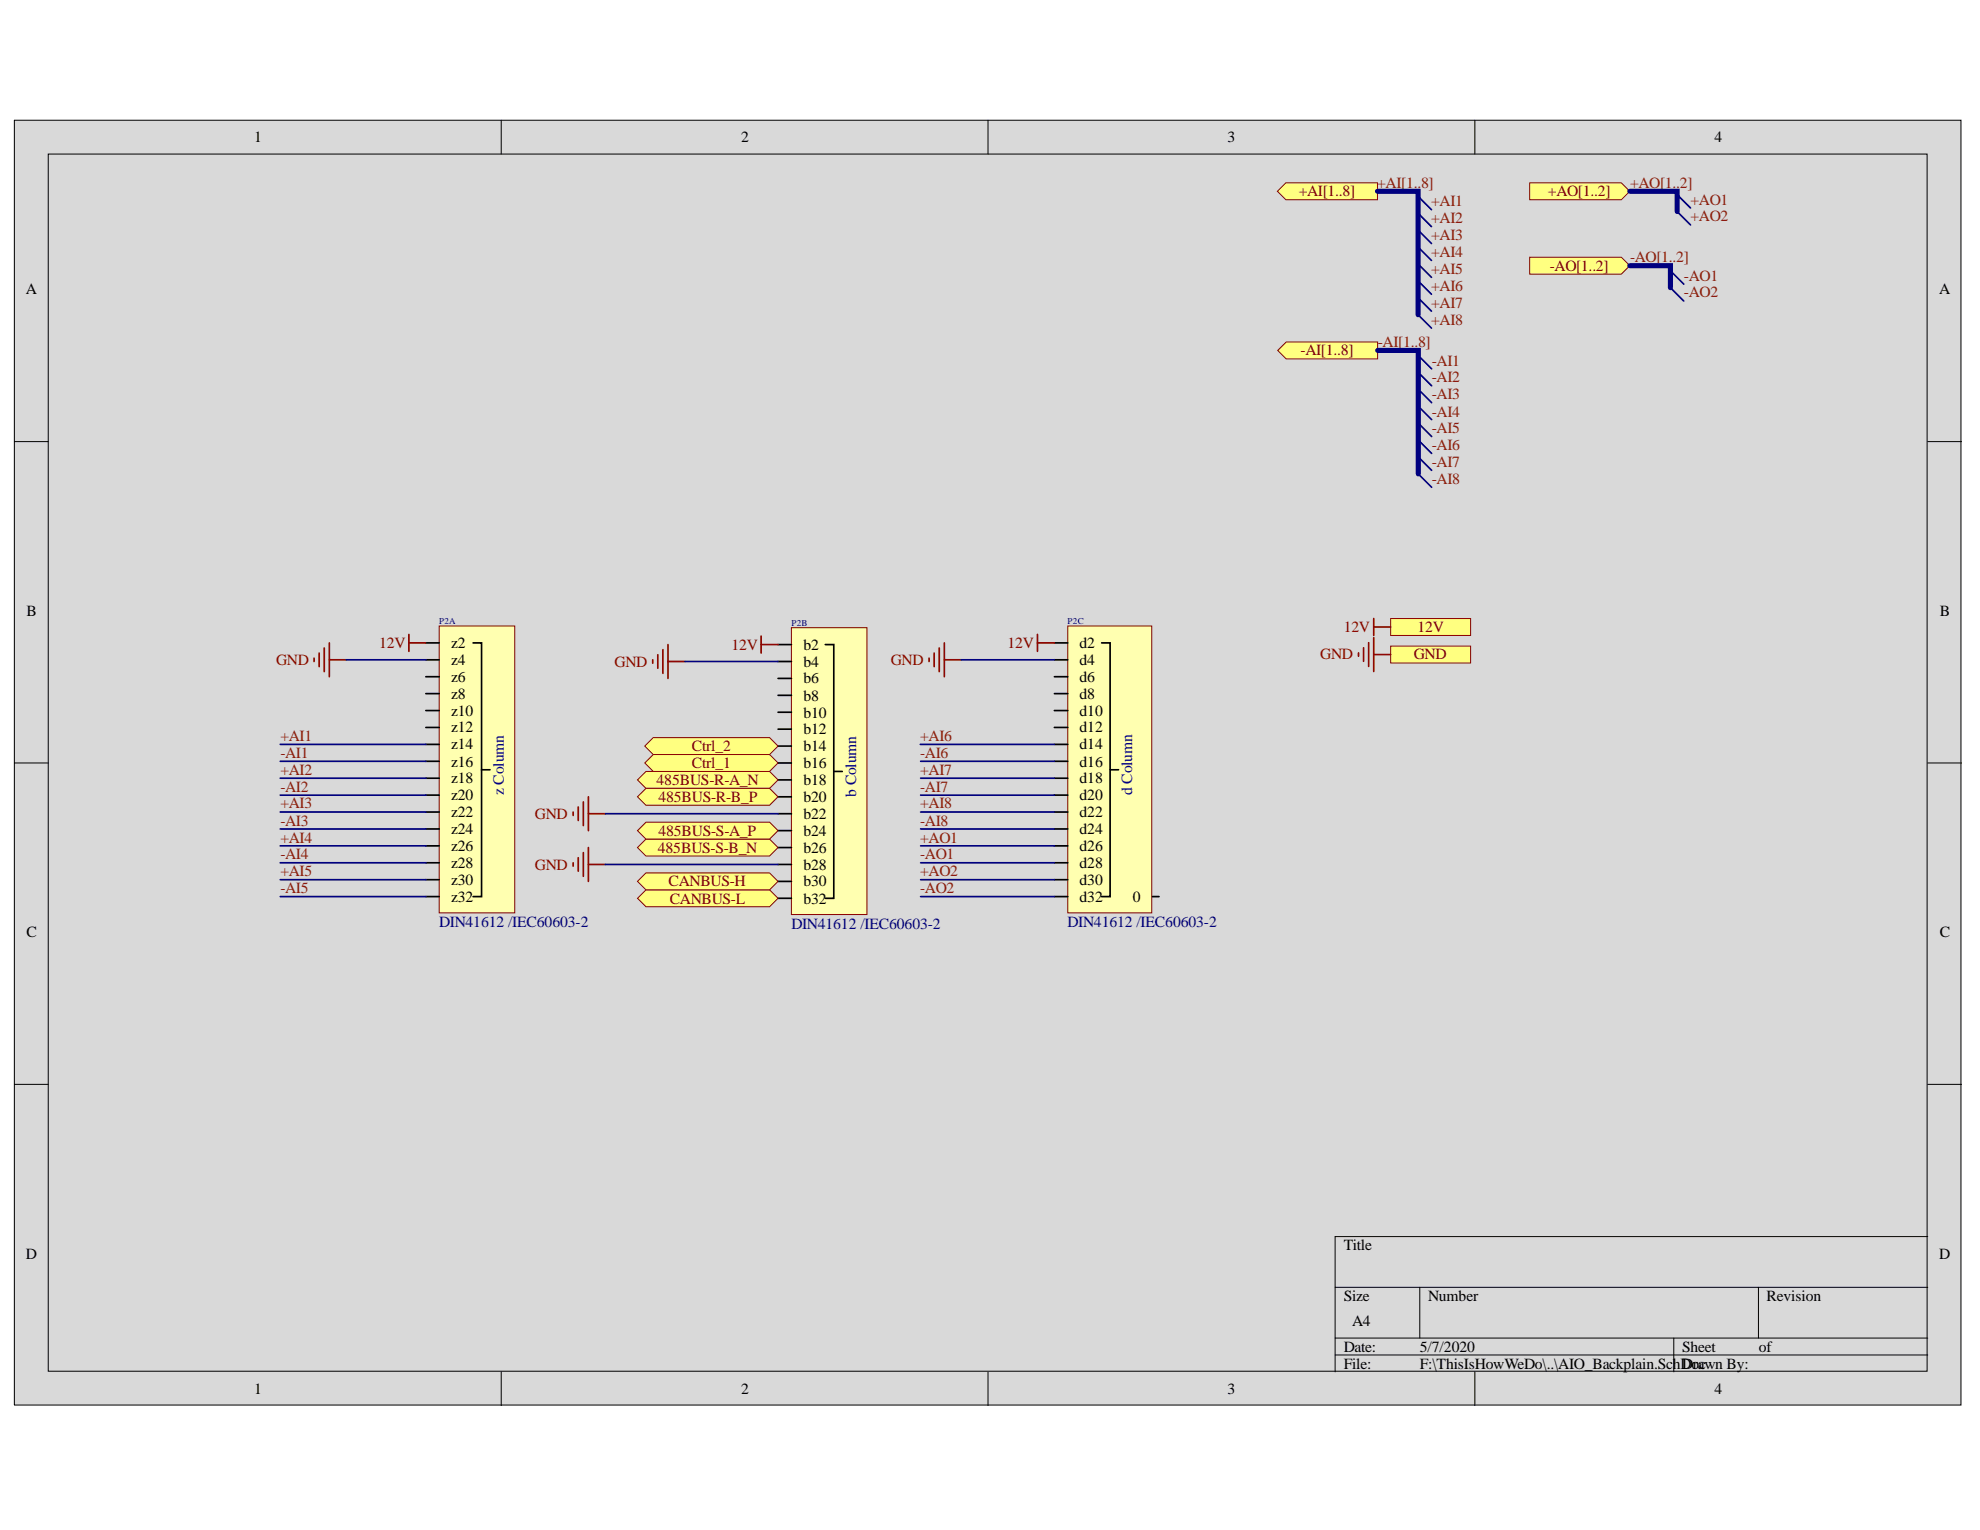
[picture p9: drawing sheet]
<svg xmlns="http://www.w3.org/2000/svg" width="279mm" height="216mm" viewBox="0 0 279 216" stroke-linecap="round" stroke-linejoin="round" font-family="sans-serif">
<g fill="#d9d9d9" stroke="#000" stroke-width=".14">
<path d="M2 17h274.7v181.3h-274.7z"/>
<path d="M6.8 21.7h265.1v171.8h-265.1z"/>
</g>
<g fill="none" stroke="#000" stroke-width=".14">
<path d="M70.7 17v4.7M139.4 17v4.7M208.1 17v4.7M2 62.3h4.8M272 62.3h4.8M2 107.7h4.8M272 107.7h4.8M2 153h4.8M272 153h4.8M272 174.5h-83.6v19.1M70.7 193.6v4.8M139.4 193.6v4.8"/>
<path d="M188.4 181.7h83.6M188.4 188.8h83.6M188.4 191.2h83.6M200.3 181.7v7.1M208.1 193.6v4.8M236.2 188.8v4.8M248.1 181.7v7.1"/>
</g>
<path d="M62 88.3h10.6v40.5h-10.6z" fill="#ffffb0" stroke="#800000" stroke-width=".14"/>
<g fill="none" stroke="#000" stroke-width=".24">
<path d="M60.1 90.7h1.9M60.1 93.1h1.9M60.1 95.5h1.9M60.1 97.9h1.9M66.8 90.7h1.2v35.8h-1.2M60.1 100.3h1.9M60.1 102.7h1.9M60.1 105h1.9M60.1 107.4h1.9M60.1 109.8h1.9M60.1 112.2h1.9M60.1 114.6h1.9"/>
<path d="M60.1 117h1.9M60.1 119.4h1.9M68 108.6h1.1M60.1 121.7h1.9M60.1 124.1h1.9M60.1 126.5h1.9"/>
</g>
<path d="M44.3 92.9v.4M45 92.2v1.9M45.8 91.4v3.4M46.5 90.7v4.8M46.5 93.1h2.4" fill="none" stroke="#900" stroke-width=".24"/>
<path d="M57.7 89.5v2.4M57.7 90.7h2.4" fill="none" stroke="#800000" stroke-width=".24"/>
<path d="M111.7 88.6h10.6v40.5h-10.6z" fill="#ffffb0" stroke="#800000" stroke-width=".14"/>
<g fill="none" stroke="#000" stroke-width=".24">
<path d="M109.8 91h1.9M109.8 93.3h1.9M109.8 95.7h1.9M109.8 98.1h1.9M116.5 91h1.2v35.8h-1.2M109.8 100.5h1.9M109.8 102.9h1.9M109.8 105.3h1.9M109.8 107.7h1.9M109.8 110.1h1.9M109.8 112.4h1.9M109.8 114.8h1.9"/>
<path d="M109.8 117.2h1.9M109.8 119.6h1.9M117.7 108.9h1.1M109.8 122h1.9M109.8 124.4h1.9M109.8 126.8h1.9"/>
</g>
<g fill="none" stroke="#900" stroke-width=".24">
<path d="M92.1 93.1v.5M92.8 92.4v1.9M93.5 91.7v3.3M94.3 91v4.7M94.3 93.3h2.3M80.9 114.6v.5M81.6 113.9v1.9M82.3 113.2v3.3M83 112.4v4.8M83 119.6v4.8M83 114.8h2.4M80.9 121.7v.5"/>
<path d="M81.6 121v1.9M82.3 120.3v3.4M83 122h2.4"/>
</g>
<path d="M107.4 89.8v2.4M107.4 91h2.4" fill="none" stroke="#800000" stroke-width=".24"/>
<g fill="#ffff80" stroke="#800000" stroke-width=".14">
<path d="M90 110.1l1.2-1.2h17.4l1.2 1.2-1.2 1.1h-17.4z" fill-rule="evenodd"/>
<path d="M90 112.4l1.2-1.2h17.4l1.2 1.2-1.2 1.2h-17.4z" fill-rule="evenodd"/>
<path d="M90 119.6l1.2-1.2h17.4l1.2 1.2-1.2 1.2h-17.4z" fill-rule="evenodd"/>
<path d="M90 117.2l1.2-1.2h17.4l1.2 1.2-1.2 1.2h-17.4z" fill-rule="evenodd"/>
</g>
<path d="M150.7 88.3h11.8v40.5h-11.8z" fill="#ffffb0" stroke="#800000" stroke-width=".14"/>
<g fill="none" stroke="#000" stroke-width=".24">
<path d="M148.8 90.7h1.9M148.8 93.1h1.9M148.8 95.5h1.9M148.8 97.9h1.9M155.5 90.7h1.1v35.8h-1.1M148.8 100.3h1.9M148.8 102.7h1.9M148.8 105h1.9M148.8 107.4h1.9M148.8 109.8h1.9M148.8 112.2h1.9M148.8 114.6h1.9"/>
<path d="M148.8 117h1.9M148.8 119.4h1.9M156.6 108.6h1.2M148.8 121.7h1.9M148.8 124.1h1.9M148.8 126.5h1.9M162.6 126.5h1"/>
</g>
<path d="M131.1 92.9v.4M131.8 92.2v1.9M132.5 91.4v3.4M133.3 90.7v4.8M133.3 93.1h2.3" fill="none" stroke="#900" stroke-width=".24"/>
<path d="M146.4 89.5v2.4M146.4 90.7h2.4" fill="none" stroke="#800000" stroke-width=".24"/>
<g fill="#ffff80" stroke="#800000" stroke-width=".14">
<path d="M90 126.8l1.2-1.2h17.4l1.2 1.2-1.2 1.2h-17.4z" fill-rule="evenodd"/>
<path d="M90 124.4l1.2-1.2h17.4l1.2 1.2-1.2 1.2h-17.4z" fill-rule="evenodd"/>
<path d="M196.2 87.3h11.3v2.4h-11.3z" fill-rule="evenodd"/>
<path d="M196.2 91.2h11.3v2.4h-11.3z" fill-rule="evenodd"/>
</g>
<path d="M193.9 87.3v2.4M193.9 88.5h2.3" fill="none" stroke="#980000" stroke-width=".24"/>
<path d="M191.7 92.1v.5M192.4 91.4v1.9M193.1 90.7v3.3M193.9 90v4.8M193.9 92.4h2.3" fill="none" stroke="#900" stroke-width=".24"/>
<g fill="#ffff80" stroke="#800000" stroke-width=".14">
<path d="M91 107.7l1.2-1.2h16.4l1.2 1.2-1.2 1.2h-16.4z" fill-rule="evenodd"/>
<path d="M91 105.3l1.2-1.2h16.4l1.2 1.2-1.2 1.2h-16.4z" fill-rule="evenodd"/>
</g>
<g fill="none" stroke="#000080" stroke-width=".24">
<path d="M200.1 27.7l1.9 1.9M200.1 30.1l1.9 1.9M200.1 32.5l1.9 1.9M200.1 34.9l1.9 1.9M200.1 37.3l1.9 1.8M200.1 39.6l1.9 1.9M235.7 38.2l1.9 1.9M236.7 27.5l1.9 1.9M236.7 29.9l1.9 1.8M200.1 42l1.9 1.9M200.1 44.4l1.9 1.9M200.1 50.2l1.9 1.9"/>
<path d="M200.1 52.6l1.9 1.8M200.1 54.9l1.9 1.9M200.1 57.3l1.9 1.9M200.1 59.7l1.9 1.9M235.7 40.6l1.9 1.9M200.1 62.1l1.9 1.9M200.1 64.5l1.9 1.9M200.1 66.9l1.9 1.9"/>
</g>
<g fill="#ffff80" stroke="#800000" stroke-width=".14">
<path d="M180.3 27l1.1-1.2h13v2.4h-13z" fill-rule="evenodd"/>
<path d="M180.3 49.5l1.2-1.2h12.9v2.3h-12.9z" fill-rule="evenodd"/>
<path d="M215.9 25.8h12.9l1.2 1.2-1.2 1.2h-12.9z" fill-rule="evenodd"/>
<path d="M215.9 36.3h12.9l1.2 1.2-1.2 1.2h-12.9z" fill-rule="evenodd"/>
</g>
<g fill="none" stroke="#000080" stroke-width=".24">
<path d="M48.9 93.1h11.2M96.6 93.3h13.2M135.6 93.1h13.2M39.5 105h20.6M39.5 107.4h20.6M39.5 109.8h20.6M39.5 112.2h20.6M39.5 114.6h20.6M39.5 117h20.6M39.5 119.4h20.6M85.4 114.8h24.4M129.9 105h18.9"/>
<path d="M129.9 107.4h18.9M129.9 109.8h18.9M129.9 112.2h18.9M129.9 114.6h18.9M129.9 117h18.9M129.9 119.4h18.9M39.5 121.7h20.6M39.5 124.1h20.6M39.5 126.5h20.6M85.4 122h24.4M129.9 121.7h18.9M129.9 124.1h18.9"/>
<path d="M129.9 126.5h18.9"/>
</g>
<path d="M194.4 27h5.7v17.4M230 27h6.7v2.9M230 37.5h5.7v3.1M194.4 49.5h5.7v17.4" fill="none" stroke="#000080" stroke-width=".72"/>
<g font-size="2.2">
<text x="35.8" y="20.1">1</text>
<text x="104.6" y="20.1">2</text>
<text x="173.2" y="20.1">3</text>
<text x="241.9" y="20.1">4</text>
<text x="3.6" y="41.5">A</text>
<text x="273.6" y="41.5">A</text>
<text x="3.7" y="86.9">B</text>
<text x="273.7" y="86.9">B</text>
<text x="63.7" y="91.5">z2</text>
<text x="63.7" y="93.8">z4</text>
<text x="113.4" y="91.7">b2</text>
<text x="113.4" y="94.1">b4</text>
<text x="152.3" y="91.5">d2</text>
<text x="152.3" y="93.8">d4</text>
<text x="63.7" y="96.2">z6</text>
<text x="63.7" y="98.6">z8</text>
<text x="63.7" y="101">z10</text>
<text x="113.4" y="96.4">b6</text>
<text x="113.4" y="98.9">b8</text>
<text x="113.4" y="101.3">b10</text>
<text x="152.3" y="96.2">d6</text>
<text x="152.3" y="98.6">d8</text>
<text x="152.3" y="101">d10</text>
<text x="63.7" y="103.4">z12</text>
<text x="63.7" y="105.7">z14</text>
<text x="113.4" y="103.6">b12</text>
<text x="113.4" y="106">b14</text>
<text x="152.3" y="103.4">d12</text>
<text x="152.3" y="105.7">d14</text>
<text x="63.7" y="108.2">z16</text>
<text x="63.7" y="110.5">z18</text>
<text x="63.7" y="112.9">z20</text>
<text x="113.4" y="108.4">b16</text>
<text x="113.4" y="110.8">b18</text>
<text x="113.4" y="113.2">b20</text>
<text x="152.3" y="108.2">d16</text>
<text x="152.3" y="110.5">d18</text>
<text x="152.3" y="112.9">d20</text>
<text x="63.7" y="115.4">z22</text>
<text x="63.7" y="117.7">z24</text>
<text x="113.4" y="115.5">b22</text>
<text x="113.4" y="118">b24</text>
<text x="152.3" y="115.4">d22</text>
<text x="152.3" y="117.7">d24</text>
<text x="63.7" y="120.1">z26</text>
<text x="63.7" y="122.4">z28</text>
<text x="63.7" y="124.9">z30</text>
<text x="113.4" y="120.3">b26</text>
<text x="113.4" y="122.7">b28</text>
<text x="113.4" y="125.1">b30</text>
<text x="152.3" y="120.1">d26</text>
<text x="152.3" y="122.4">d28</text>
<text x="152.3" y="124.9">d30</text>
<text x="63.7" y="127.3">z32</text>
<text x="113.4" y="127.5">b32</text>
<text x="152.3" y="127.3">d32</text>
<text x="159.9" y="127.3">0</text>
<text x="3.7" y="132.2">C</text>
<text x="273.7" y="132.2">C</text>
<text x="3.6" y="177.6">D</text>
<text x="189.6" y="176.4">Title</text>
<text x="273.6" y="177.6">D</text>
<text x="189.6" y="183.6">Size</text>
<text x="201.5" y="183.6">Number</text>
<text x="249.3" y="183.6">Revision</text>
<text x="189.6" y="190.8">Date:</text>
<text x="190.8" y="187.1">A4</text>
<text x="200.3" y="190.8">5/7/2020</text>
<text x="237.4" y="190.8">Sheet</text>
<text x="248.2" y="190.8">of</text>
<text x="35.8" y="196.7">1</text>
<text x="104.6" y="196.7">2</text>
<text x="173.2" y="196.7">3</text>
<text x="189.6" y="193.1">File:</text>
<text x="200.3" y="193.1">F:\ThisIsHowWeDo\..\AIO_Backplain.SchDoc</text>
<text x="237.4" y="193.1">Drawn By:</text>
<text x="241.9" y="196.7">4</text>
</g>
<g font-size="2.2" fill="#800000">
<text x="183.3" y="27.7">+AI[1..8]</text>
<text x="218.4" y="27.7">+AO[1..2]</text>
<text x="218.7" y="38.3">-AO[1..2]</text>
<text x="183.5" y="50.2">-AI[1..8]</text>
<text x="200" y="89.2">12V</text>
<text x="53.5" y="91.5">12V</text>
<text x="103.2" y="91.7">12V</text>
<text x="142.2" y="91.5">12V</text>
<text x="199.5" y="93.1">GND</text>
<text x="97.6" y="106">Ctrl_2</text>
<text x="92.6" y="110.8">485BUS-R-A_N</text>
<text x="92.9" y="113.2">485BUS-R-B_P</text>
<text x="97.6" y="108.4">Ctrl_1</text>
<text x="92.9" y="118">485BUS-S-A_P</text>
<text x="92.8" y="120.3">485BUS-S-B_N</text>
<text x="94.3" y="125.1">CANBUS-H</text>
<text x="94.5" y="127.5">CANBUS-L</text>
</g>
<g font-size="2.2" fill="#85200c">
<text x="194.3" y="26.5">+AI[1..8]</text>
<text x="202" y="29.1">+AI1</text>
<text x="230" y="26.5">+AO[1..2]</text>
<text x="238.6" y="28.9">+AO1</text>
<text x="202" y="31.5">+AI2</text>
<text x="202" y="33.9">+AI3</text>
<text x="238.6" y="31.2">+AO2</text>
<text x="202" y="36.3">+AI4</text>
<text x="202" y="38.7">+AI5</text>
<text x="202" y="41">+AI6</text>
<text x="230" y="37">-AO[1..2]</text>
<text x="237.6" y="39.6">-AO1</text>
<text x="237.6" y="42">-AO2</text>
<text x="202" y="43.4">+AI7</text>
<text x="202" y="45.9">+AI8</text>
<text x="194.4" y="49">-AI[1..8]</text>
<text x="202" y="51.6">-AI1</text>
<text x="202" y="54">-AI2</text>
<text x="202" y="56.3">-AI3</text>
<text x="202" y="58.8">-AI4</text>
<text x="202" y="61.1">-AI5</text>
<text x="202" y="63.5">-AI6</text>
<text x="202" y="65.9">-AI7</text>
<text x="202" y="68.3">-AI8</text>
<text x="39.6" y="104.5">+AI1</text>
<text x="39.6" y="107">-AI1</text>
<text x="129.8" y="107">-AI6</text>
<text x="129.8" y="104.5">+AI6</text>
<text x="39.6" y="109.4">+AI2</text>
<text x="39.6" y="111.7">-AI2</text>
<text x="129.8" y="109.4">+AI7</text>
<text x="129.8" y="111.7">-AI7</text>
<text x="39.6" y="114.1">+AI3</text>
<text x="39.6" y="118.9">+AI4</text>
<text x="39.6" y="116.5">-AI3</text>
<text x="129.8" y="114.1">+AI8</text>
<text x="129.8" y="116.5">-AI8</text>
<text x="129.8" y="118.9">+AO1</text>
<text x="39.6" y="123.6">+AI5</text>
<text x="39.6" y="121.3">-AI4</text>
<text x="129.8" y="123.6">+AO2</text>
<text x="129.8" y="121.3">-AO1</text>
<text x="39.6" y="126.1">-AI5</text>
<text x="129.8" y="126.1">-AO2</text>
</g>
<text font-size="2.2" fill="#980000" x="189.6" y="89.2">12V</text>
<g font-size="2.2" fill="#900">
<text x="39" y="93.8">GND</text>
<text x="86.7" y="94.1">GND</text>
<text x="125.7" y="93.8">GND</text>
<text x="186.3" y="93.1">GND</text>
<text x="75.5" y="115.5">GND</text>
<text x="75.5" y="122.7">GND</text>
</g>
<g font-size="2.2" fill="#000080">
<text x="71.1" y="112.2" transform="rotate(-90 71.1 112.2)">z Column</text>
<text x="120.8" y="112.4" transform="rotate(-90 120.8 112.4)">b Column</text>
<text x="159.8" y="112.2" transform="rotate(-90 159.8 112.2)">d Column</text>
<text x="62" y="130.8">DIN41612 /IEC60603-2</text>
<text x="111.7" y="131.1">DIN41612 /IEC60603-2</text>
<text x="150.6" y="130.8">DIN41612 /IEC60603-2</text>
</g>
<g font-size="1.3" fill="#000080">
<text x="62" y="88.1">P2A</text>
<text x="111.7" y="88.3">P2B</text>
<text x="150.6" y="88.1">P2C</text>
</g>
</svg>
